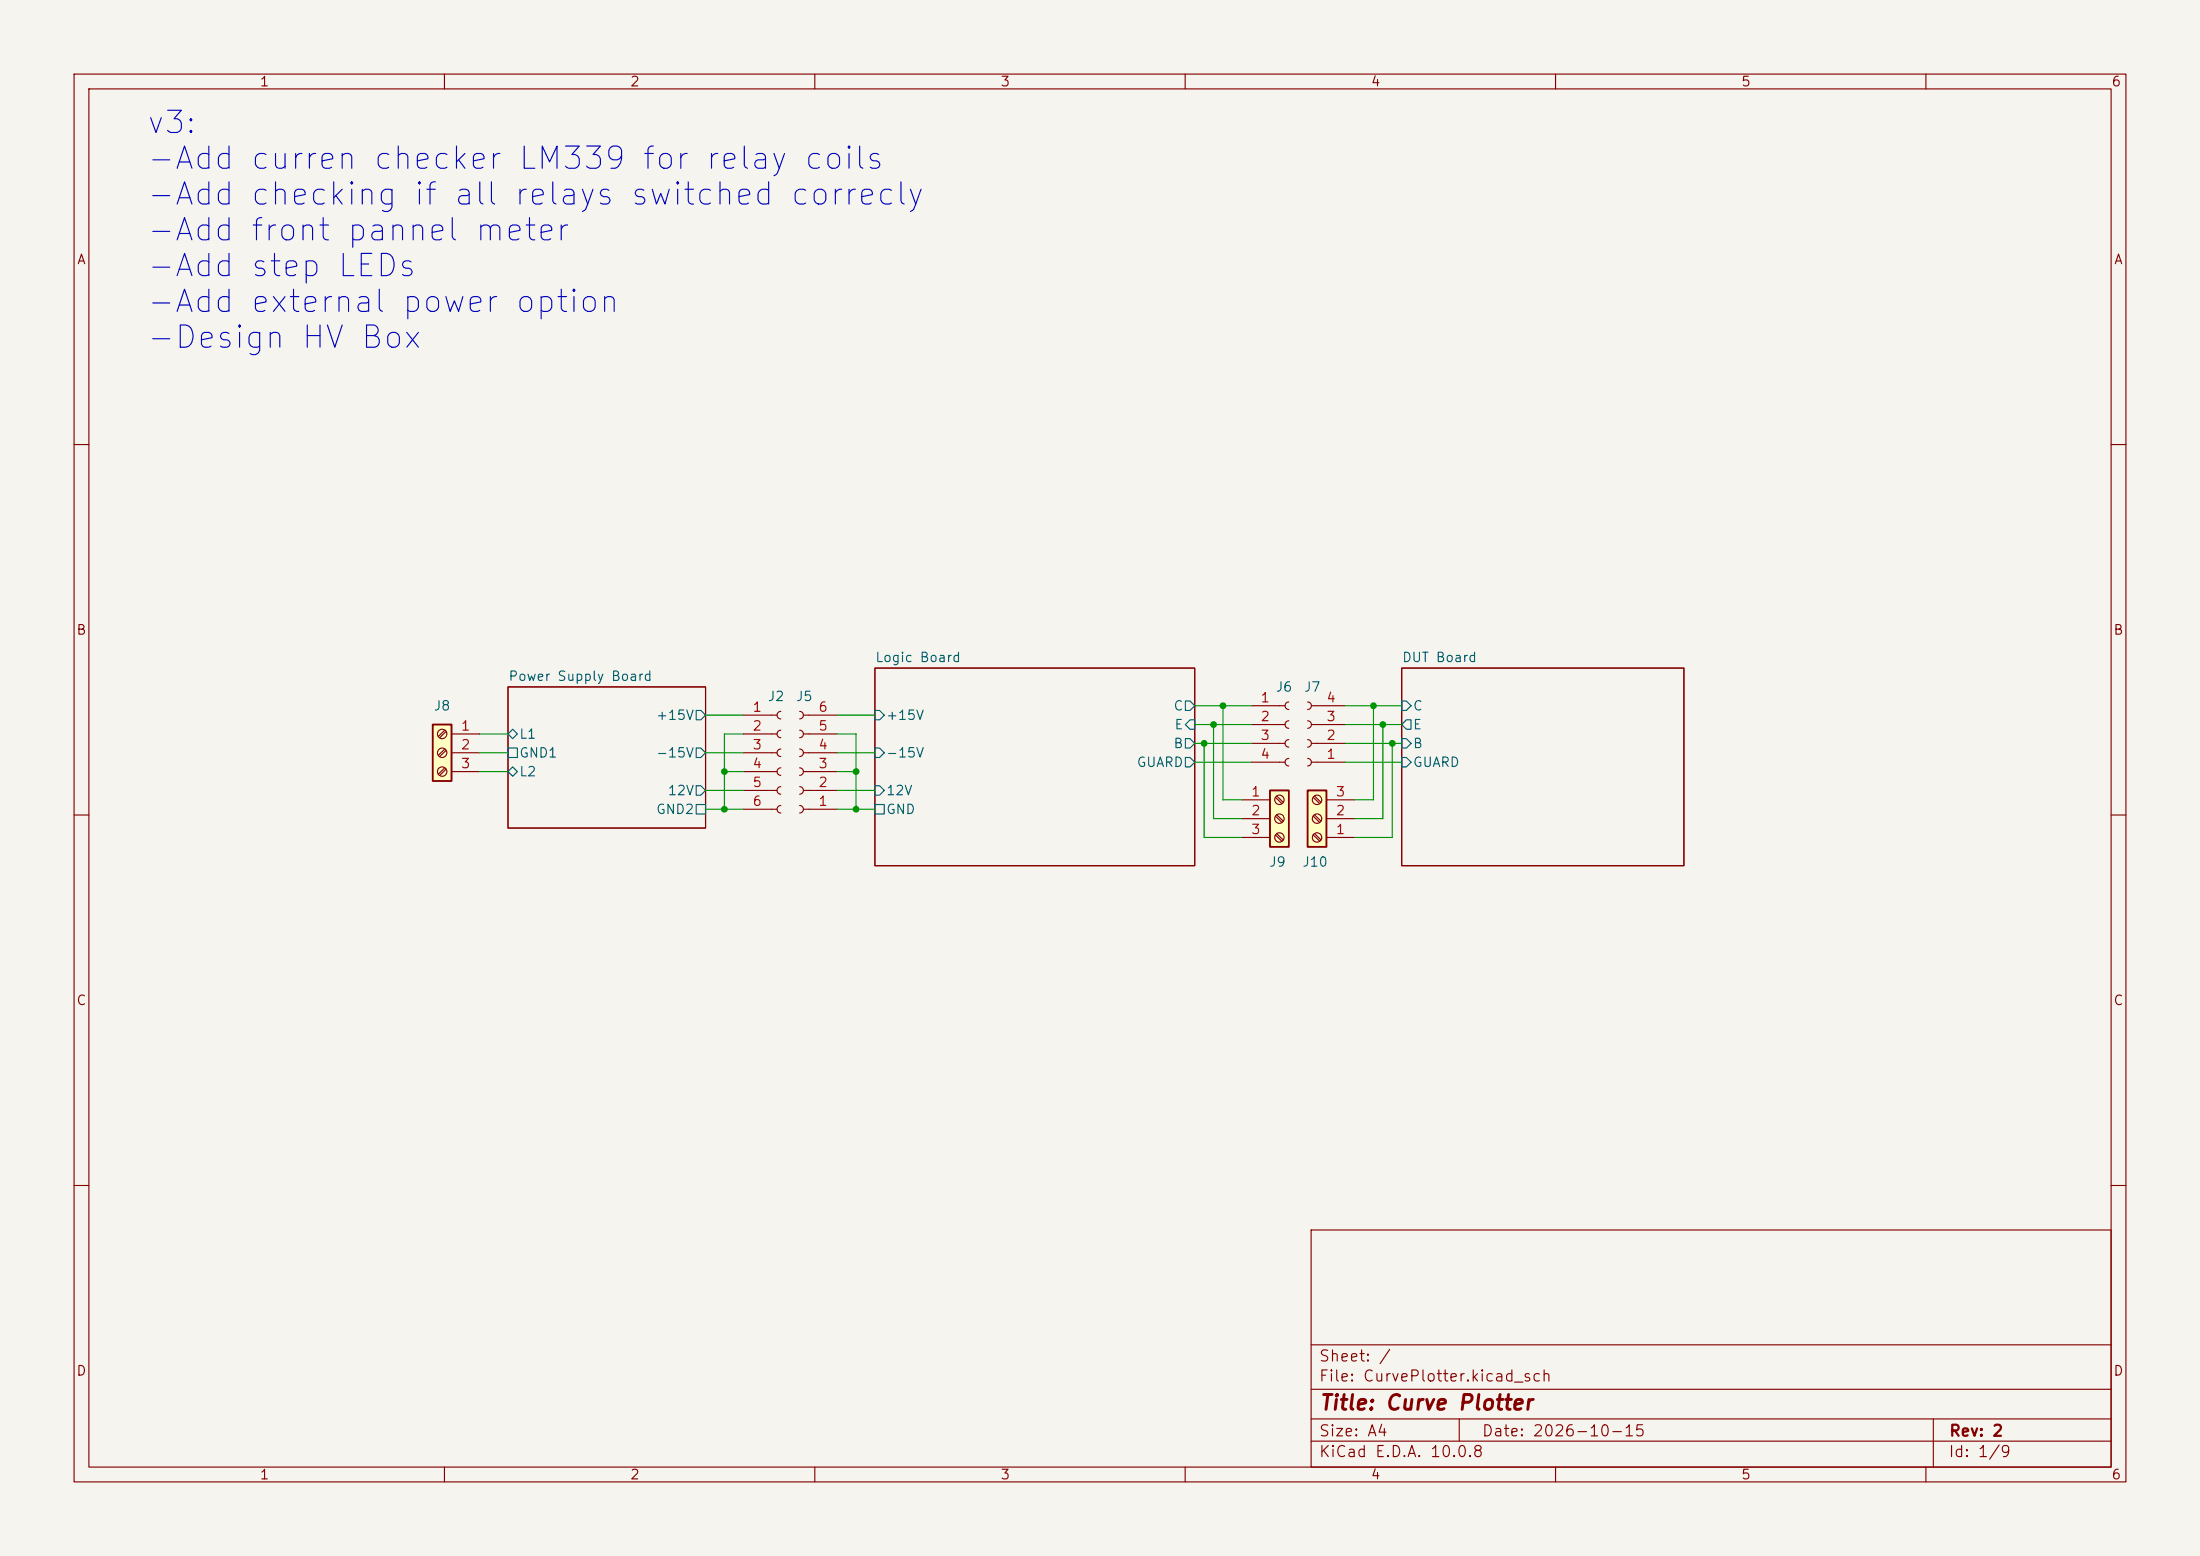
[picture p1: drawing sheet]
<svg xmlns="http://www.w3.org/2000/svg" width="297mm" height="210mm" viewBox="0 0 297 210" stroke-linecap="round" stroke-linejoin="round" font-family="sans-serif">
<path d="M0 0h297v210h-297z" fill="#f5f4ef" stroke="#f5f4ef" stroke-width=".14"/>
<g fill="none" stroke="#840000" stroke-width=".15">
<path d="M10 10h277v190h-277zM12 12h273v186h-273zM60 10v2M110 10v2M160 10v2M210 10v2M260 10v2M10 60h2M285 60h2M68.6 92.7h26.6v19.1h-26.6zM118.1 90.2h43.2v26.6h-43.2zM189.2 90.2h38.1v26.6h-38.1z"/>
<path d="M10 110h2M285 110h2M10 160h2M177 166h108v32h-108zM285 160h2M60 198v2M110 198v2M160 198v2M177 194.5h108M177 191.5h108M177 187.5h108M177 181.5h108"/>
<path d="M197 191.5v3M210 198v2M260 198v2M261 191.5v6.5"/>
</g>
<g fill="none" stroke="#006464" stroke-width=".15">
<path d="M68.6 99.1l.6-.7 .6 .7-.6 .6zM94 95.9h.6l.6 .6-.6 .7h-.6zM118.1 95.9h.6l.7 .6-.7 .7h-.6zM160 99.7h.7l.6 .6-.6 .7h-.7zM160 94.6h.7l.6 .7-.6 .6h-.7zM160.7 97.2h.6v1.2h-.6l-.7-.6zM189.2 99.7h.7l.6 .6-.6 .7h-.7zM189.2 94.6h.7l.6 .7-.6 .6h-.7zM189.9 97.2h.6v1.2h-.6l-.7-.6zM68.6 104.1l.6-.6 .6 .6-.6 .7zM68.6 101h1.2v1.2h-1.2zM94 101h.6l.6 .6-.6 .6h-.6z"/>
<path d="M94 106h.6l.6 .7-.6 .6h-.6zM94 108.6h1.2v1.3h-1.2zM118.1 101h.6l.7 .6-.7 .6h-.6zM118.1 106h.6l.7 .7-.7 .6h-.6zM118.1 108.6h1.3v1.3h-1.3zM160 102.2h.7l.6 .7-.6 .6h-.7zM189.2 102.2h.7l.6 .7-.6 .6h-.7z"/>
</g>
<path d="M171.4 106.7h2.6v7.6h-2.6z" fill="#ffffc2"/>
<path d="M171.4 106.7h2.6v7.6h-2.6z" fill="none" stroke="#840000" stroke-width=".25"/>
<g fill="none" stroke="#840000" stroke-width=".15">
<path d="M100.3 99.1h4.6M100.3 96.5h4.6M105.4 96a.51 .51 0 0 0-.5 .5 .51 .51 0 0 0 .5 .5M105.4 98.6a.51 .51 0 0 0-.5 .5 .51 .51 0 0 0 .5 .5M107.9 98.6a.51 .51 0 0 1 .6 .5 .51 .51 0 0 1-.6 .5M107.9 96a.51 .51 0 0 1 .6 .5 .51 .51 0 0 1-.6 .5M108.5 99.1h4.5M108.5 96.5h4.5M168.9 95.3h4.6M168.9 97.8h4.6M174 94.7a.51 .51 0 0 0-.5 .6 .51 .51 0 0 0 .5 .5M174 97.3a.51 .51 0 0 0-.5 .5 .51 .51 0 0 0 .5 .5"/>
<path d="M174 99.8a.51 .51 0 0 0-.5 .5 .51 .51 0 0 0 .5 .5M176.5 99.8a.51 .51 0 0 1 .5 .5 .51 .51 0 0 1-.5 .5M176.5 97.3a.51 .51 0 0 1 .5 .5 .51 .51 0 0 1-.5 .5M176.5 94.7a.51 .51 0 0 1 .5 .6 .51 .51 0 0 1-.5 .5M177 95.3h4.6M177 97.8h4.6M100.3 109.2h4.6M100.3 106.7h4.6M100.3 104.1h4.6M100.3 101.6h4.6M105.4 101.1a.51 .51 0 0 0-.5 .5 .51 .51 0 0 0 .5 .5M105.4 103.6a.51 .51 0 0 0-.5 .5 .51 .51 0 0 0 .5 .5"/>
<path d="M105.4 106.2a.51 .51 0 0 0-.5 .5 .51 .51 0 0 0 .5 .5M105.4 108.7a.51 .51 0 0 0-.5 .5 .51 .51 0 0 0 .5 .5M107.9 108.7a.51 .51 0 0 1 .6 .5 .51 .51 0 0 1-.6 .5M107.9 106.2a.51 .51 0 0 1 .6 .5 .51 .51 0 0 1-.6 .5M107.9 103.6a.51 .51 0 0 1 .6 .5 .51 .51 0 0 1-.6 .5M107.9 101.1a.51 .51 0 0 1 .6 .5 .51 .51 0 0 1-.6 .5M108.5 109.2h4.5M108.5 106.7h4.5M108.5 104.1h4.5M108.5 101.6h4.5M167.6 108h3.8M167.6 110.5h3.8"/>
<path d="M167.6 113h3.8M168.9 100.3h4.6M168.9 102.9h4.6M172.2 107.6l.9 .9M172.2 110.2l.9 .8M172.2 112.7l.9 .8M172.4 107.4l.8 .9M172.4 110l.8 .8M172.4 112.5l.8 .9M174 102.4a.51 .51 0 0 0-.5 .5 .51 .51 0 0 0 .5 .5M176.5 102.4a.51 .51 0 0 1 .5 .5 .51 .51 0 0 1-.5 .5M177 100.3h4.6"/>
<path d="M177 102.9h4.6"/>
<circle cx="172.7" cy="110.5" r=".63"/>
<circle cx="172.7" cy="113" r=".63"/>
<circle cx="172.7" cy="107.9" r=".63"/>
</g>
<path d="M58.4 97.8h2.6v7.6h-2.6z" fill="#ffffc2"/>
<path d="M58.4 97.8h2.6v7.6h-2.6z" fill="none" stroke="#840000" stroke-width=".25"/>
<g fill="none" stroke="#840000" stroke-width=".15">
<path d="M60 98.6l-.8 .8M60.2 98.7l-.8 .9M61 99.1h3.8M60 101.1l-.8 .8M60 103.6l-.8 .9M60.2 101.3l-.8 .8M60.2 103.8l-.8 .8M61 101.6h3.8M61 104.1h3.8"/>
<circle cx="59.7" cy="99.1" r=".63"/>
<circle cx="59.7" cy="101.6" r=".63"/>
<circle cx="59.7" cy="104.1" r=".63"/>
</g>
<path d="M176.5 106.7h2.6v7.6h-2.6z" fill="#ffffc2"/>
<path d="M176.5 106.7h2.6v7.6h-2.6z" fill="none" stroke="#840000" stroke-width=".25"/>
<g fill="none" stroke="#840000" stroke-width=".15">
<path d="M177.3 112.7l.9 .8M177.3 110.2l.9 .8M177.3 107.6l.9 .9M177.5 112.5l.8 .9M177.5 110l.8 .8M177.5 107.4l.8 .9M179.1 113h3.8M179.1 110.5h3.8M179.1 108h3.8"/>
<circle cx="177.8" cy="113" r=".63"/>
<circle cx="177.8" cy="110.5" r=".63"/>
<circle cx="177.8" cy="107.9" r=".63"/>
</g>
<g fill="none" stroke="#009600" stroke-width=".15">
<path d="M64.8 99.1h3.8M95.2 96.5h5.1M100.3 99.1h-2.5v10.1M113 99.1h2.6v10.1M113 96.5h5.1M161.3 97.8h7.6M161.3 95.3h7.6M163.8 97.8v12.7h3.8M165.1 95.3v12.7h2.5M181.6 97.8h7.6M181.6 95.3h7.6M185.4 95.3v12.7h-2.5"/>
<path d="M186.7 97.8v12.7h-3.8M64.8 104.1h3.8M64.8 101.6h3.8M95.2 106.7h5.1M95.2 109.2h5.1M95.2 101.6h5.1M97.8 104.1h2.5M113 106.7h5.1M113 109.2h5.1M113 104.1h2.6M113 101.6h5.1M161.3 100.3h7.6"/>
<path d="M161.3 102.9h7.6M162.6 100.3v12.7h5M181.6 100.3h7.6M181.6 102.9h7.6M188 100.3v12.7h-5.1"/>
</g>
<g fill="#009600">
<circle cx="97.8" cy="109.2" r=".46"/>
<circle cx="97.8" cy="104.1" r=".46"/>
<circle cx="115.6" cy="104.1" r=".46"/>
<circle cx="115.6" cy="109.2" r=".46"/>
<circle cx="188" cy="100.3" r=".46"/>
<circle cx="186.7" cy="97.8" r=".46"/>
<circle cx="185.4" cy="95.3" r=".46"/>
<circle cx="162.6" cy="100.3" r=".46"/>
<circle cx="163.8" cy="97.8" r=".46"/>
<circle cx="165.1" cy="95.3" r=".46"/>
</g>
<g font-size="3" fill="#0000c2">
<text x="19.6" y="18.8">v3:</text>
<text x="19.6" y="23.6">-Add curren checker LM339 for relay coils</text>
<text x="19.6" y="28.4">-Add checking if all relays switched correcly</text>
<text x="19.6" y="33.3">-Add front pannel meter</text>
<text x="19.6" y="38.1">-Add step LEDs</text>
<text x="19.6" y="42.9">-Add external power option</text>
<text x="19.6" y="47.8">-Design HV Box</text>
</g>
<text font-size="2" fill="#840000" x="178" y="190.8">Title: Curve Plotter</text>
<g font-size="1.5" fill="#840000">
<text x="178" y="184.1">Sheet: /</text>
<text x="178" y="186.8">File: CurvePlotter.kicad_sch</text>
<text x="178" y="197">KiCad E.D.A. 10.0.8</text>
<text x="178" y="194.2">Size: A4</text>
<text x="200" y="194.2">Date: 2026-10-15</text>
<text x="263" y="197">Id: 1/9</text>
<text x="263" y="194.2">Rev: 2</text>
</g>
<g font-size="1.3" fill="#840000">
<text x="35" y="12">1</text>
<text x="85" y="12">2</text>
<text x="135" y="12">3</text>
<text x="185" y="12">4</text>
<text x="235" y="12">5</text>
<text x="285" y="12">6</text>
<text x="10.3" y="36">A</text>
<text x="285.3" y="36">A</text>
<text x="10.2" y="86">B</text>
<text x="285.2" y="86">B</text>
<text x="10.2" y="136">C</text>
<text x="285.2" y="136">C</text>
<text x="10.2" y="186">D</text>
<text x="285.2" y="186">D</text>
<text x="35" y="200">1</text>
<text x="85" y="200">2</text>
<text x="135" y="200">3</text>
<text x="185" y="200">4</text>
<text x="235" y="200">5</text>
<text x="285" y="200">6</text>
</g>
<g font-size="1.3" fill="#006464">
<text x="118.1" y="89.7">Logic Board</text>
<text x="189.2" y="89.7">DUT Board</text>
<text x="68.6" y="92.2">Power Supply Board</text>
<text x="103.6" y="94.9">J2</text>
<text x="107.4" y="94.9">J5</text>
<text x="172.1" y="93.7">J6</text>
<text x="175.9" y="93.7">J7</text>
<text x="58.5" y="96.2">J8</text>
<text x="70" y="100">L1</text>
<text x="88.5" y="97.5">+15V</text>
<text x="119.5" y="97.5">+15V</text>
<text x="158.3" y="101.3">B</text>
<text x="158.3" y="96.2">C</text>
<text x="158.5" y="98.8">E</text>
<text x="190.7" y="101.3">B</text>
<text x="190.7" y="96.2">C</text>
<text x="190.7" y="98.8">E</text>
<text x="70" y="105.1">L2</text>
<text x="70" y="102.6">GND1</text>
<text x="88.5" y="102.6">-15V</text>
<text x="90.1" y="107.6">12V</text>
<text x="119.5" y="102.6">-15V</text>
<text x="119.5" y="107.6">12V</text>
<text x="153.4" y="103.8">GUARD</text>
<text x="190.7" y="103.8">GUARD</text>
<text x="88.5" y="110.2">GND2</text>
<text x="119.5" y="110.2">GND</text>
<text x="171.3" y="117.3">J9</text>
<text x="175.7" y="117.3">J10</text>
</g>
<g font-size="1.3" fill="#a90000">
<text x="170.1" y="95.1">1</text>
<text x="179" y="95.1">4</text>
<text x="62.1" y="98.9">1</text>
<text x="62.1" y="101.5">2</text>
<text x="101.5" y="96.4">1</text>
<text x="101.5" y="98.9">2</text>
<text x="101.5" y="101.5">3</text>
<text x="110.4" y="101.5">4</text>
<text x="110.4" y="98.9">5</text>
<text x="110.4" y="96.4">6</text>
<text x="170.1" y="97.7">2</text>
<text x="170.1" y="100.2">3</text>
<text x="179" y="100.2">2</text>
<text x="179" y="97.7">3</text>
<text x="62.1" y="104">3</text>
<text x="101.5" y="104">4</text>
<text x="101.5" y="106.5">5</text>
<text x="110.4" y="106.5">2</text>
<text x="110.4" y="104">3</text>
<text x="168.8" y="107.8">1</text>
<text x="170.1" y="102.7">4</text>
<text x="179" y="102.7">1</text>
<text x="180.2" y="107.8">3</text>
<text x="101.5" y="109.1">6</text>
<text x="110.4" y="109.1">1</text>
<text x="168.8" y="110.4">2</text>
<text x="168.8" y="112.9">3</text>
<text x="180.2" y="112.9">1</text>
<text x="180.2" y="110.4">2</text>
</g>
</svg>
